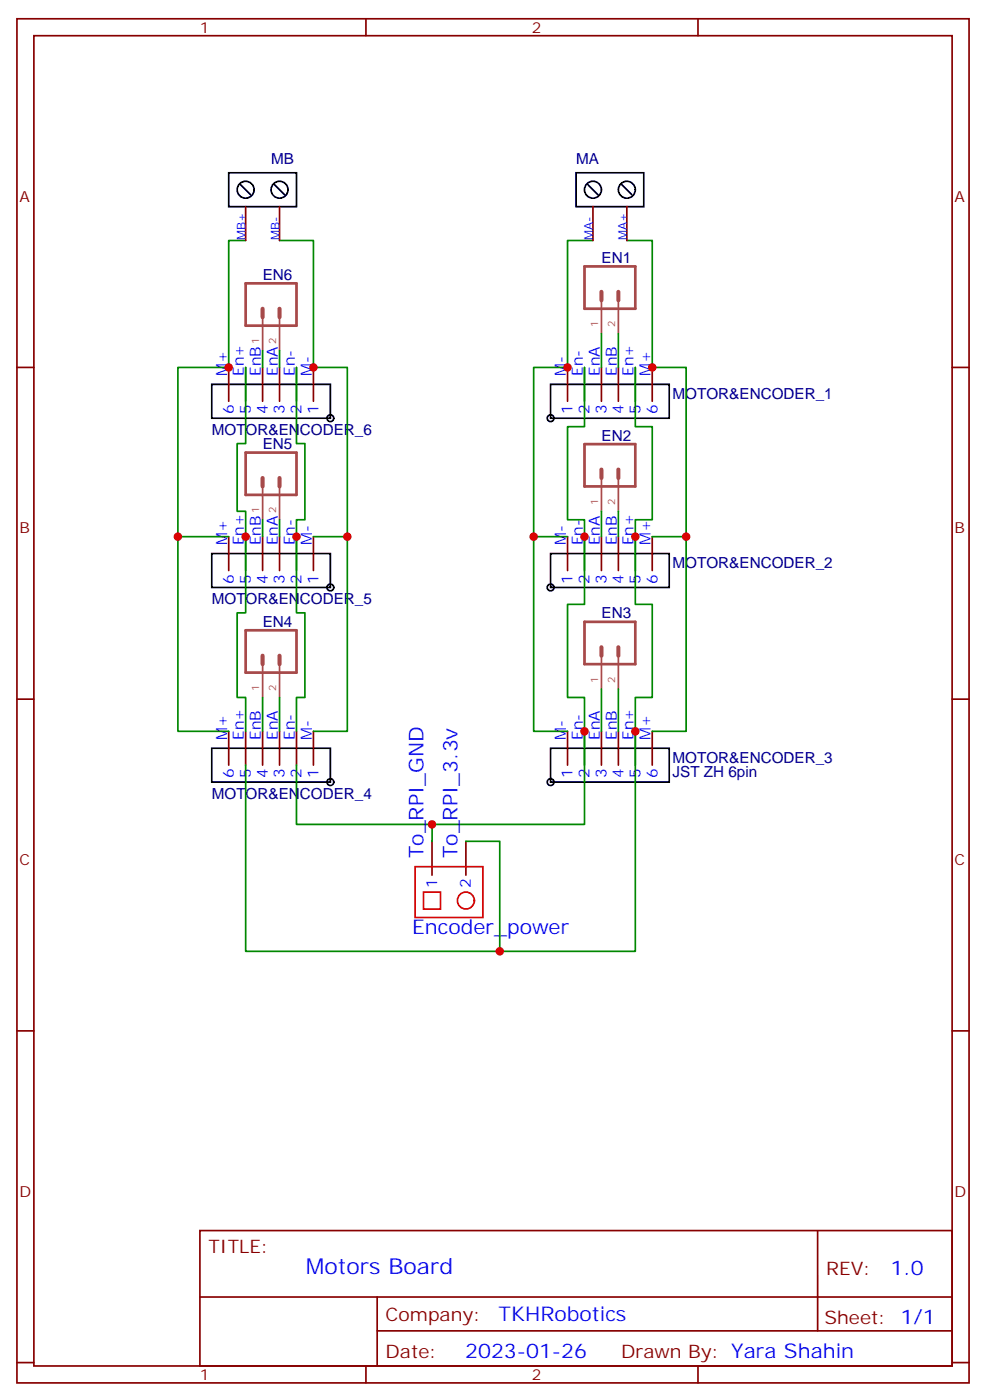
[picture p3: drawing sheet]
<svg xmlns="http://www.w3.org/2000/svg" width="205mm" height="292mm" viewBox="0 0 205 292" stroke-linecap="round" stroke-linejoin="round" font-family="sans-serif">
<g fill="none" stroke="#870000" stroke-width=".35">
<path d="M3.5 3.9h198.3v284.4h-198.3zM7.1 7.4h191.2v277.3h-191.2zM76.2 3.9v3.5M145.3 3.9v3.5M51.2 43.1v7M58.2 43.1v7M123.5 43.1v7M130.5 43.1v7M3.5 76.6h3.6M47.6 76.6v7M51.2 76.6v7M54.7 76.6v7"/>
<path d="M58.2 76.6v7M61.7 76.6v7M65.3 76.6v7M118.2 76.6v7M121.7 76.6v7M125.2 76.6v7M128.8 76.6v7M132.3 76.6v7M135.8 76.6v7M198.3 76.6h3.5M47.6 111.9v7M51.2 111.9v7"/>
<path d="M54.7 111.9v7M58.2 111.9v7M61.7 111.9v7M65.3 111.9v7M118.2 111.9v7M121.7 111.9v7M125.2 111.9v7M128.8 111.9v7M132.3 111.9v7M135.8 111.9v7M3.5 145.7h3.6M47.6 152.4v7.1"/>
<path d="M51.2 152.4v7.1M54.7 152.4v7.1M58.2 152.4v7.1M61.7 152.4v7.1M65.3 152.4v7.1M118.2 152.4v7.1M121.7 152.4v7.1M125.2 152.4v7.1M128.8 152.4v7.1M132.3 152.4v7.1M135.8 152.4v7.1M198.3 145.7h3.5"/>
<path d="M90 175.4v7M97 175.4v7M3.5 214.9h3.6M198.3 214.9h3.5M41.6 256.5h156.7v28.2h-156.7zM170.3 256.5v20.9M41.7 270.4h156.4M78.5 277.4h119.6M78.5 270.4v14.1M3.5 284h3.6M76.2 284.7v3.6M145.3 284.7v3.6"/>
<path d="M198.3 284h3.5"/>
</g>
<g fill="none" stroke="#000" stroke-width=".35">
<path d="M47.6 36h14.1v7.1h-14.1zM50.1 38.5l2.1 2.1M57.1 38.5l2.2 2.1M119.9 36h14.2v7.1h-14.2zM122.4 38.5l2.1 2.1M129.5 38.5l2.1 2.1M44.1 80.1h24.7v7.1h-24.7zM114.7 80.1h24.6v7.1h-24.6zM44.1 115.4h24.7v7h-24.7zM114.7 115.4h24.6v7h-24.6zM44.1 156h24.7v7h-24.7zM114.7 156h24.6v7h-24.6z"/>
<circle cx="51.2" cy="39.5" r="1.76"/>
<circle cx="58.2" cy="39.5" r="1.76"/>
<circle cx="123.5" cy="39.5" r="1.76"/>
<circle cx="130.5" cy="39.5" r="1.76"/>
<circle cx="68.8" cy="87.2" r=".71"/>
<circle cx="114.7" cy="87.2" r=".71"/>
<circle cx="68.8" cy="122.4" r=".71"/>
<circle cx="114.7" cy="122.4" r=".71"/>
<circle cx="68.8" cy="163" r=".71"/>
<circle cx="114.7" cy="163" r=".71"/>
</g>
<g fill="none" stroke="#008700" stroke-width=".35">
<path d="M51.2 50.1h-3.6v26.5h-10.6v35.3h10.6M58.2 50.1h7.1v26.5h7v35.3h-7M123.5 50.1h-5.3v26.5h-7.1v35.3M130.5 50.1h5.3v26.5h7.1v35.3h-7.1M51.2 76.6v15.9h-1.8v14.1h1.8v21.1h-1.8v17.7h1.8v7M54.7 73.1v3.5M58.2 73.1v3.5M61.7 76.6v15.9h1.8v15.8h-1.8v19.4h1.8v17.7h-1.8v7M121.7 76.6v12.3h-3.5v19.4h3.5v17.7h-3.5v19.4h3.5v26.4h-60v-12.3M125.2 69.5v7.1M128.8 69.5v7.1M132.3 76.6v12.3h3.5v19.4h-3.5v17.7h3.5v19.4h-3.5v52.9h-81.1v-38.8"/>
<path d="M37 111.9v40.5h10.6M54.7 108.3v3.6M58.2 108.3v3.6M72.3 111.9v40.5h-7M118.2 111.9h-7.1v40.5h7.1M125.2 106.6v5.3M128.8 106.6v5.3M142.9 111.9v40.5h-7.1M54.7 145.4v7M58.2 145.4v7M125.2 143.6v8.8M128.8 143.6v8.8"/>
<path d="M90 171.8v3.6M97 175.4h7.1v22.9"/>
</g>
<path d="M51.2 59.1h10.5v8.8h-10.5zM121.7 55.5h10.6v8.9h-10.6zM51.2 94.3h10.5v8.9h-10.5zM121.7 92.6h10.6v8.8h-10.6zM51.2 131.4h10.5v8.8h-10.5zM121.7 129.6h10.6v8.8h-10.6z" fill="none" stroke="#a64a4a" stroke-width=".56"/>
<path d="M54.7 64.4v1.7M58.2 64.4v1.7M125.2 60.8v1.8M128.8 60.8v1.8M54.7 99.6v1.8M58.2 99.6v1.8M125.2 97.9v1.7M128.8 97.9v1.7M54.7 136.7v1.7M58.2 136.7v1.7M125.2 134.9v1.8M128.8 134.9v1.8" fill="none" stroke="#a64a4a" stroke-width=".85"/>
<path d="M54.7 66.1v7M58.2 66.1v7M125.2 62.6v6.9M128.8 62.6v6.9M125.2 99.6v7M128.8 99.6v7M54.7 101.4v6.9M58.2 101.4v6.9M54.7 138.4v7M58.2 138.4v7M125.2 136.7v6.9M128.8 136.7v6.9" fill="none" stroke="#a64a4a" stroke-width=".35"/>
<g fill="none" stroke="#f00" stroke-width=".35">
<path d="M86.4 180.7h14.1v10.5h-14.1zM88.2 185.9h3.5v3.6h-3.5z"/>
<circle cx="97" cy="187.7" r="1.76"/>
</g>
<g fill="#c00">
<circle cx="118.2" cy="76.6" r=".88"/>
<circle cx="135.8" cy="76.6" r=".88"/>
<circle cx="142.9" cy="111.9" r=".88"/>
<circle cx="111.1" cy="111.9" r=".88"/>
<circle cx="121.7" cy="111.9" r=".88"/>
<circle cx="132.3" cy="111.9" r=".88"/>
<circle cx="132.3" cy="152.4" r=".88"/>
<circle cx="121.7" cy="152.4" r=".88"/>
<circle cx="47.6" cy="76.6" r=".88"/>
<circle cx="65.3" cy="76.6" r=".88"/>
<circle cx="72.3" cy="111.9" r=".88"/>
<circle cx="37" cy="111.9" r=".88"/>
<circle cx="61.7" cy="111.9" r=".88"/>
<circle cx="51.2" cy="111.9" r=".88"/>
<circle cx="90" cy="171.8" r=".88"/>
<circle cx="104.1" cy="198.3" r=".88"/>
</g>
<text font-size="4.6" fill="#00f" x="63.7" y="265.5">Motors Board</text>
<g font-size="4.2" fill="#00f">
<text x="88.2" y="178.9" transform="rotate(-90 88.2 178.9)">To_RPI_GND</text>
<text x="95.2" y="178.9" transform="rotate(-90 95.2 178.9)">To_RPI_3.3v</text>
<text x="85.8" y="194.7">Encoder_power</text>
<text x="185.4" y="265.8">1.0</text>
<text x="103.8" y="275.3">TKHRobotics</text>
<text x="96.9" y="283.1">2023-01-26</text>
</g>
<g font-size="3.9" fill="#800">
<text x="43.4" y="261.1">TITLE:</text>
<text x="172" y="265.8">REV:</text>
<text x="80.3" y="275.3">Company:</text>
<text x="171.7" y="275.9">Sheet: 1/1</text>
<text x="80.3" y="283">Date:</text>
<text x="129.3" y="283.1">Drawn By: Yara Shahin</text>
</g>
<g font-size="3.2" fill="#800">
<text x="41.6" y="6.9">1</text>
<text x="110.8" y="6.9">2</text>
<text x="4.1" y="42">A</text>
<text x="198.8" y="42">A</text>
<text x="4.1" y="111.2">B</text>
<text x="198.8" y="111.2">B</text>
<text x="4.1" y="180.3">C</text>
<text x="198.8" y="180.3">C</text>
<text x="4.1" y="249.4">D</text>
<text x="198.8" y="249.4">D</text>
<text x="41.6" y="287.7">1</text>
<text x="110.8" y="287.7">2</text>
</g>
<g font-size="3.2" fill="#000080">
<text x="56.4" y="34.3">MB</text>
<text x="119.9" y="34.3">MA</text>
<text x="54.7" y="58.3">EN6</text>
<text x="125.3" y="54.8">EN1</text>
<text x="140.1" y="83.1">MOTOR&amp;ENCODER_1</text>
<text x="44.1" y="90.7">MOTOR&amp;ENCODER_6</text>
<text x="54.7" y="93.6">EN5</text>
<text x="125.3" y="91.8">EN2</text>
<text x="140.1" y="118.4">MOTOR&amp;ENCODER_2</text>
<text x="44.1" y="126">MOTOR&amp;ENCODER_5</text>
<text x="54.7" y="130.7">EN4</text>
<text x="125.3" y="128.9">EN3</text>
<text x="140.1" y="158.9">MOTOR&amp;ENCODER_3</text>
<text x="44.1" y="166.5">MOTOR&amp;ENCODER_4</text>
<text x="140.1" y="162">JST ZH 6pin</text>
</g>
<g font-size="3.2" fill="#00f">
<text x="47.3" y="78.4" transform="rotate(-90 47.3 78.4)">M+</text>
<text x="50.8" y="78.4" transform="rotate(-90 50.8 78.4)">En+</text>
<text x="54.3" y="78.4" transform="rotate(-90 54.3 78.4)">EnB</text>
<text x="57.9" y="78.4" transform="rotate(-90 57.9 78.4)">EnA</text>
<text x="61.4" y="78.4" transform="rotate(-90 61.4 78.4)">En-</text>
<text x="64.9" y="78.4" transform="rotate(-90 64.9 78.4)">M-</text>
<text x="117.8" y="78.4" transform="rotate(-90 117.8 78.4)">M-</text>
<text x="121.4" y="78.4" transform="rotate(-90 121.4 78.4)">En-</text>
<text x="124.9" y="78.4" transform="rotate(-90 124.9 78.4)">EnA</text>
<text x="128.4" y="78.4" transform="rotate(-90 128.4 78.4)">EnB</text>
<text x="131.9" y="78.4" transform="rotate(-90 131.9 78.4)">En+</text>
<text x="135.5" y="78.4" transform="rotate(-90 135.5 78.4)">M+</text>
<text x="48.7" y="86.4" transform="rotate(-90 48.7 86.4)">6</text>
<text x="52.2" y="86.4" transform="rotate(-90 52.2 86.4)">5</text>
<text x="55.7" y="86.4" transform="rotate(-90 55.7 86.4)">4</text>
<text x="59.3" y="86.4" transform="rotate(-90 59.3 86.4)">3</text>
<text x="62.8" y="86.4" transform="rotate(-90 62.8 86.4)">2</text>
<text x="66.3" y="86.4" transform="rotate(-90 66.3 86.4)">1</text>
<text x="119.2" y="86.4" transform="rotate(-90 119.2 86.4)">1</text>
<text x="122.8" y="86.4" transform="rotate(-90 122.8 86.4)">2</text>
<text x="126.3" y="86.4" transform="rotate(-90 126.3 86.4)">3</text>
<text x="129.8" y="86.4" transform="rotate(-90 129.8 86.4)">4</text>
<text x="133.3" y="86.4" transform="rotate(-90 133.3 86.4)">5</text>
<text x="136.9" y="86.4" transform="rotate(-90 136.9 86.4)">6</text>
<text x="47.3" y="113.6" transform="rotate(-90 47.3 113.6)">M+</text>
<text x="50.8" y="113.6" transform="rotate(-90 50.8 113.6)">En+</text>
<text x="54.3" y="113.6" transform="rotate(-90 54.3 113.6)">EnB</text>
<text x="57.9" y="113.6" transform="rotate(-90 57.9 113.6)">EnA</text>
<text x="61.4" y="113.6" transform="rotate(-90 61.4 113.6)">En-</text>
<text x="64.9" y="113.6" transform="rotate(-90 64.9 113.6)">M-</text>
<text x="117.8" y="113.6" transform="rotate(-90 117.8 113.6)">M-</text>
<text x="121.4" y="113.6" transform="rotate(-90 121.4 113.6)">En-</text>
<text x="124.9" y="113.6" transform="rotate(-90 124.9 113.6)">EnA</text>
<text x="128.4" y="113.6" transform="rotate(-90 128.4 113.6)">EnB</text>
<text x="131.9" y="113.6" transform="rotate(-90 131.9 113.6)">En+</text>
<text x="135.5" y="113.6" transform="rotate(-90 135.5 113.6)">M+</text>
<text x="48.7" y="121.6" transform="rotate(-90 48.7 121.6)">6</text>
<text x="52.2" y="121.6" transform="rotate(-90 52.2 121.6)">5</text>
<text x="55.7" y="121.6" transform="rotate(-90 55.7 121.6)">4</text>
<text x="59.3" y="121.6" transform="rotate(-90 59.3 121.6)">3</text>
<text x="62.8" y="121.6" transform="rotate(-90 62.8 121.6)">2</text>
<text x="66.3" y="121.6" transform="rotate(-90 66.3 121.6)">1</text>
<text x="119.2" y="121.6" transform="rotate(-90 119.2 121.6)">1</text>
<text x="122.8" y="121.6" transform="rotate(-90 122.8 121.6)">2</text>
<text x="126.3" y="121.6" transform="rotate(-90 126.3 121.6)">3</text>
<text x="129.8" y="121.6" transform="rotate(-90 129.8 121.6)">4</text>
<text x="133.3" y="121.6" transform="rotate(-90 133.3 121.6)">5</text>
<text x="136.9" y="121.6" transform="rotate(-90 136.9 121.6)">6</text>
<text x="47.3" y="154.2" transform="rotate(-90 47.3 154.2)">M+</text>
<text x="50.8" y="154.2" transform="rotate(-90 50.8 154.2)">En+</text>
<text x="54.3" y="154.2" transform="rotate(-90 54.3 154.2)">EnB</text>
<text x="57.9" y="154.2" transform="rotate(-90 57.9 154.2)">EnA</text>
<text x="61.4" y="154.2" transform="rotate(-90 61.4 154.2)">En-</text>
<text x="64.9" y="154.2" transform="rotate(-90 64.9 154.2)">M-</text>
<text x="117.8" y="154.2" transform="rotate(-90 117.8 154.2)">M-</text>
<text x="121.4" y="154.2" transform="rotate(-90 121.4 154.2)">En-</text>
<text x="124.9" y="154.2" transform="rotate(-90 124.9 154.2)">EnA</text>
<text x="128.4" y="154.2" transform="rotate(-90 128.4 154.2)">EnB</text>
<text x="131.9" y="154.2" transform="rotate(-90 131.9 154.2)">En+</text>
<text x="135.5" y="154.2" transform="rotate(-90 135.5 154.2)">M+</text>
<text x="48.7" y="162.2" transform="rotate(-90 48.7 162.2)">6</text>
<text x="52.2" y="162.2" transform="rotate(-90 52.2 162.2)">5</text>
<text x="55.7" y="162.2" transform="rotate(-90 55.7 162.2)">4</text>
<text x="59.3" y="162.2" transform="rotate(-90 59.3 162.2)">3</text>
<text x="62.8" y="162.2" transform="rotate(-90 62.8 162.2)">2</text>
<text x="66.3" y="162.2" transform="rotate(-90 66.3 162.2)">1</text>
<text x="119.2" y="162.2" transform="rotate(-90 119.2 162.2)">1</text>
<text x="122.8" y="162.2" transform="rotate(-90 122.8 162.2)">2</text>
<text x="126.3" y="162.2" transform="rotate(-90 126.3 162.2)">3</text>
<text x="129.8" y="162.2" transform="rotate(-90 129.8 162.2)">4</text>
<text x="133.3" y="162.2" transform="rotate(-90 133.3 162.2)">5</text>
<text x="136.9" y="162.2" transform="rotate(-90 136.9 162.2)">6</text>
<text x="91" y="185.1" transform="rotate(-90 91 185.1)">1</text>
<text x="98.1" y="185.1" transform="rotate(-90 98.1 185.1)">2</text>
</g>
<g font-size="2.5" fill="#00f">
<text x="51.2" y="50.1" transform="rotate(-90 51.2 50.1)">MB+</text>
<text x="58.2" y="50.1" transform="rotate(-90 58.2 50.1)">MB-</text>
<text x="123.5" y="50.1" transform="rotate(-90 123.5 50.1)">MA-</text>
<text x="130.5" y="50.1" transform="rotate(-90 130.5 50.1)">MA+</text>
</g>
<g font-size="2.1" fill="#a54b4b">
<text x="54" y="71.7" transform="rotate(-90 54 71.7)">1</text>
<text x="57.5" y="71.7" transform="rotate(-90 57.5 71.7)">2</text>
<text x="124.5" y="68.2" transform="rotate(-90 124.5 68.2)">1</text>
<text x="128.1" y="68.2" transform="rotate(-90 128.1 68.2)">2</text>
<text x="54" y="107" transform="rotate(-90 54 107)">1</text>
<text x="57.5" y="107" transform="rotate(-90 57.5 107)">2</text>
<text x="124.5" y="105.3" transform="rotate(-90 124.5 105.3)">1</text>
<text x="128.1" y="105.3" transform="rotate(-90 128.1 105.3)">2</text>
<text x="124.5" y="142.3" transform="rotate(-90 124.5 142.3)">1</text>
<text x="128.1" y="142.3" transform="rotate(-90 128.1 142.3)">2</text>
<text x="54" y="144.1" transform="rotate(-90 54 144.1)">1</text>
<text x="57.5" y="144.1" transform="rotate(-90 57.5 144.1)">2</text>
</g>
</svg>
